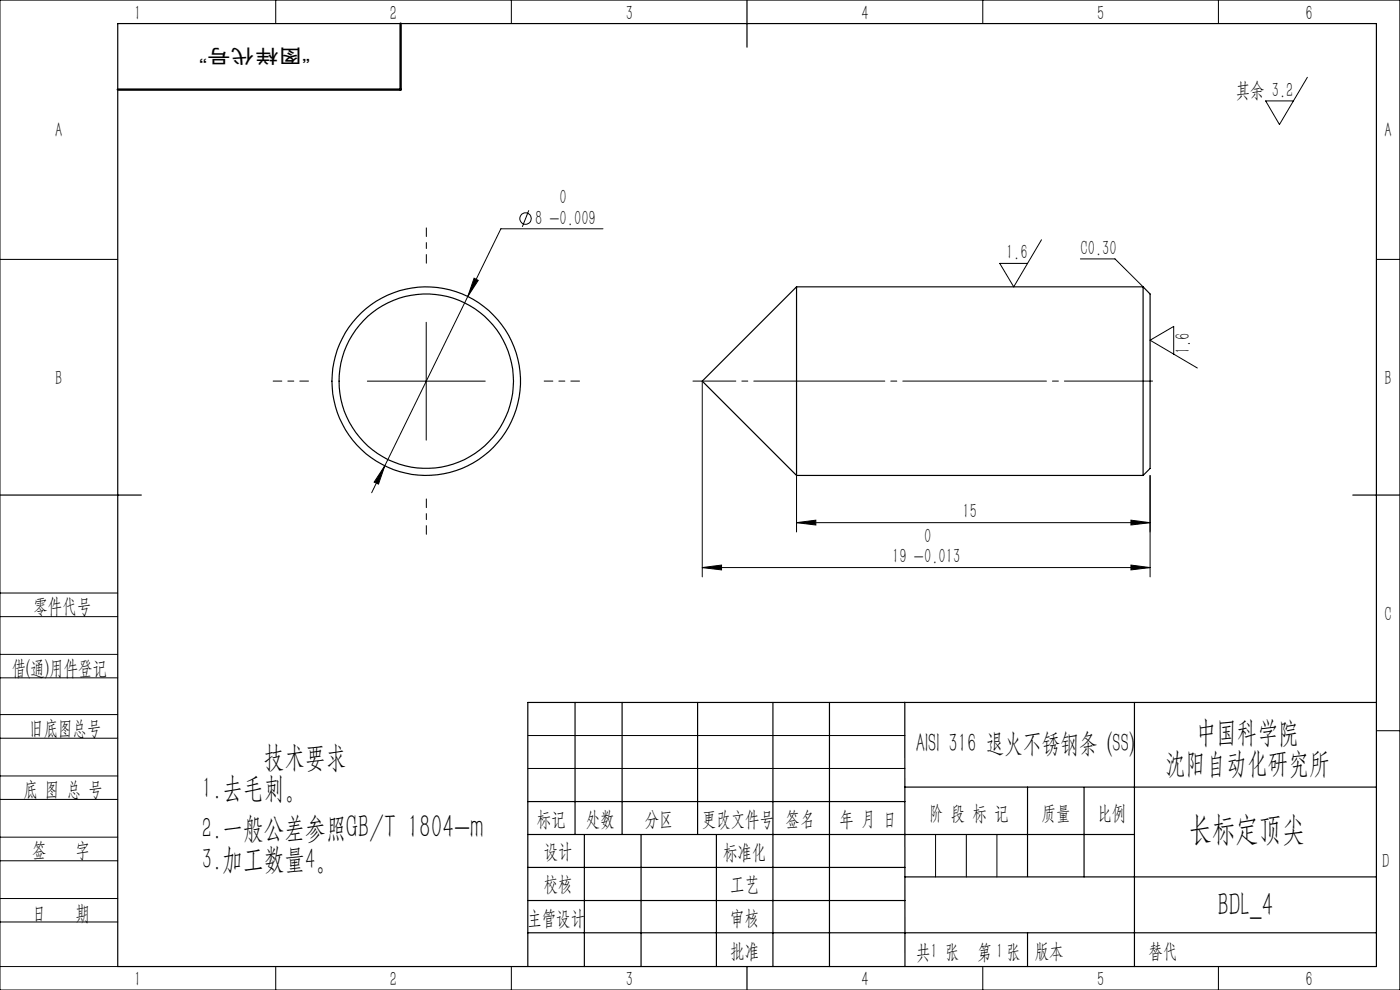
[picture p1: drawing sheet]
<svg xmlns="http://www.w3.org/2000/svg" width="297mm" height="210mm" viewBox="0 0 297 210" stroke-linecap="round" stroke-linejoin="round" font-family="sans-serif">
<g fill="none" stroke="#000" stroke-width=".21">
<path d="M0 0h297v210h-297zM58.5 0v5M108.5 0v5M208.5 0v5M258.5 0v5M277.4 16.4l-6 10-2.9-5h5.9M0 55h25M100.6 59l.9 .5-2.3 3.4zM112.2 44.6l-1.4 3.5M127.9 48.5h-21.6l-7.1 14.4M220.9 50.9l-5.8 9.9-3-4.9h5.9M229.2 54.9h7.3l6 5.9"/>
<path d="M292 55h5M90.4 68.4v25M99.2 62.9l-17.6 35.9M249 75.1v-5.9l-5 3 10 5.9M77.9 80.8h25M81.6 98.8l-1.3 3.9-.9-.4zM81.6 98.8l-2.8 5.7M149 80.8v41.6M169 110.9l4.1-.6v1.1zM169 100.9v11.9M169 110.9h75M239.9 119.9l4.1 .5-4.1 .5z"/>
<path d="M239.9 110.3l4.1 .6-4.1 .5zM244 100.9v21.5M0 138.8h25M0 125.8h25M0 130.8h25M149 120.4l4.1-.5v1zM149 120.4h95M0 143.8h25M0 156.6h25M0 151.6h25M112 156h80M292 155h5"/>
<path d="M0 169.6h25M0 164.6h25M0 177.6h25M112 163h80M198.5 177v9M205 177v9M211.5 177v9M0 182.6h25M0 190.6h25M0 195.6h25M0 205h25M58.5 205v5"/>
<path d="M108.5 205v5M208.5 205v5M258.5 205v5"/>
<circle cx="111.5" cy="46.4" r="1.21"/>
</g>
<path d="M244.5 80.8h-75.5" fill="none" stroke="#000" stroke-width=".21" stroke-dasharray="30.5 1.3 1.3 1.3" stroke-dashoffset="11.8"/>
<path d="M169 80.8h-22" fill="none" stroke="#000" stroke-width=".21" stroke-dasharray="30.5 1.3 1.3 1.3" stroke-dashoffset="21.4"/>
<path d="M90.4 55.8v-7.5M65.4 80.8h-7.5M115.4 80.8h7.5M90.4 105.8v7.5" fill="none" stroke="#000" stroke-width=".21" stroke-dasharray="30.5 1.3 1.3 1.3" stroke-dashoffset="28.6"/>
<g fill="none" stroke="#000" stroke-width=".25">
<path d="M25 5h267v200h-267zM158.5 0v10M169 60.8v40.1M169 60.8l-20 20 20 20.1M169 60.8h73.5M242.5 60.8v40.1M242.5 60.8l1.5 1.6v37l-1.5 1.5M0 105h30M169 100.9h73.5M287 105h10M122 149v28M132 149v28"/>
<path d="M148 149v28M164 149v56M176 149v56M191.9 149l.1 56M240.7 149v56M292 149h-180v56M112 177h128.7M112 170h80M124 177v28M136 177v28M152 177v28M191.9 167h100.1"/>
<path d="M218 167v18.9M230 167v19M112 197.9h180M112 184h80M112 191h80M192 186h100M218 197.9v7.1M158.5 205v5"/>
<circle cx="90.4" cy="80.8" r="18.5"/>
<circle cx="90.4" cy="80.8" r="20"/>
</g>
<path d="M85 5v14h-60" fill="none" stroke="#000" stroke-width=".5"/>
<g fill="#000">
<path d="M169 110.9l4.1-.6v1.1zM239.9 110.3l4.1 .6-4.1 .5zM81.6 98.8l-2.2 3.5 .9 .4zM100.6 59l-1.4 3.9 2.3-3.4z"/>
<path d="M239.9 119.9l4.1 .5-4.1 .5zM149 120.4l4.1-.5v1z"/>
</g>
<g font-size="7.1">
<text x="252.2" y="178.3">长标定顶尖</text>
<text x="258.2" y="194.4">BDL_4</text>
</g>
<g font-size="6.3">
<text x="253.7" y="157.5">中国科学院</text>
<text x="56" y="162.8">技术要求</text>
<text x="247.1" y="164">沈阳自动化研究所</text>
<text x="42.8" y="169.3">1.去毛刺。</text>
<text x="42.8" y="177.7">2.一般公差参照GB/T 1804-m</text>
<text x="42.8" y="184.3">3.加工数量4。</text>
</g>
<text font-size="5.6" x="194.3" y="159.5">AISI 316 退火不锈钢条 (SS)</text>
<g font-size="4.4">
<text x="28.5" y="4.1">1</text>
<text x="82.7" y="4.1">2</text>
<text x="132.7" y="4.1">3</text>
<text x="182.7" y="4.1">4</text>
<text x="232.7" y="4.1">5</text>
<text x="277" y="4.1">6</text>
<text x="262.1" y="20.5">其余 3.2</text>
<text x="11.7" y="29.1">A</text>
<text x="293.7" y="29.1">A</text>
<text x="113.5" y="47.7">8 -0.009</text>
<text x="118.7" y="43.3">0</text>
<text x="213.4" y="55">1.6</text>
<text x="229.2" y="54">C0.30</text>
<text x="252.4" y="75.1" transform="rotate(-90 252.4 75.1)">1.6</text>
<text x="11.7" y="81.6">B</text>
<text x="293.7" y="81.6">B</text>
<text x="204.2" y="110">15</text>
<text x="189.3" y="119.5">19 -0.013</text>
<text x="196" y="115.1">0</text>
<text x="7.1" y="130.1">零件代号</text>
<text x="293.7" y="131.6">C</text>
<text x="2.5" y="143.2">借(通)用件登记</text>
<text x="6.2" y="155.8">旧底图总号</text>
<text x="5" y="168.9">底 图 总 号</text>
<text x="197.1" y="173.8">阶 段 标 记</text>
<text x="221" y="173.8">质量</text>
<text x="232.8" y="173.8">比例</text>
<text x="113.9" y="175.2">标记</text>
<text x="124.3" y="175.2">处数</text>
<text x="136.8" y="175.2">分区</text>
<text x="148.9" y="175.2">更改文件号</text>
<text x="166.7" y="175.2">签名</text>
<text x="178.1" y="175.2">年 月 日</text>
<text x="6.8" y="181.9">签</text>
<text x="16" y="181.9">字</text>
<text x="115.3" y="182.1">设计</text>
<text x="153.4" y="182.2">标准化</text>
<text x="293.2" y="184.1">D</text>
<text x="115.3" y="189">校核</text>
<text x="154.9" y="189">工艺</text>
<text x="6.8" y="195.2">日</text>
<text x="16" y="195.2">期</text>
<text x="111.9" y="196.2">主管设计</text>
<text x="154.9" y="196.2">审核</text>
<text x="154.9" y="203.1">批准</text>
<text x="194.4" y="203.4">共 张</text>
<text x="197.4" y="203.1">1</text>
<text x="207.4" y="203.4">第 张</text>
<text x="211.3" y="203.1">1</text>
<text x="219.5" y="203.1">版本</text>
<text x="243.6" y="203.1">替代</text>
<text x="28.5" y="209.1">1</text>
<text x="82.7" y="209.1">2</text>
<text x="132.7" y="209.1">3</text>
<text x="182.7" y="209.1">4</text>
<text x="232.7" y="209.1">5</text>
<text x="277" y="209.1">6</text>
</g>
<text font-size="4.1" x="65.8" y="10.4" transform="rotate(-180 65.8 10.4)">“图样代号”</text>
</svg>
